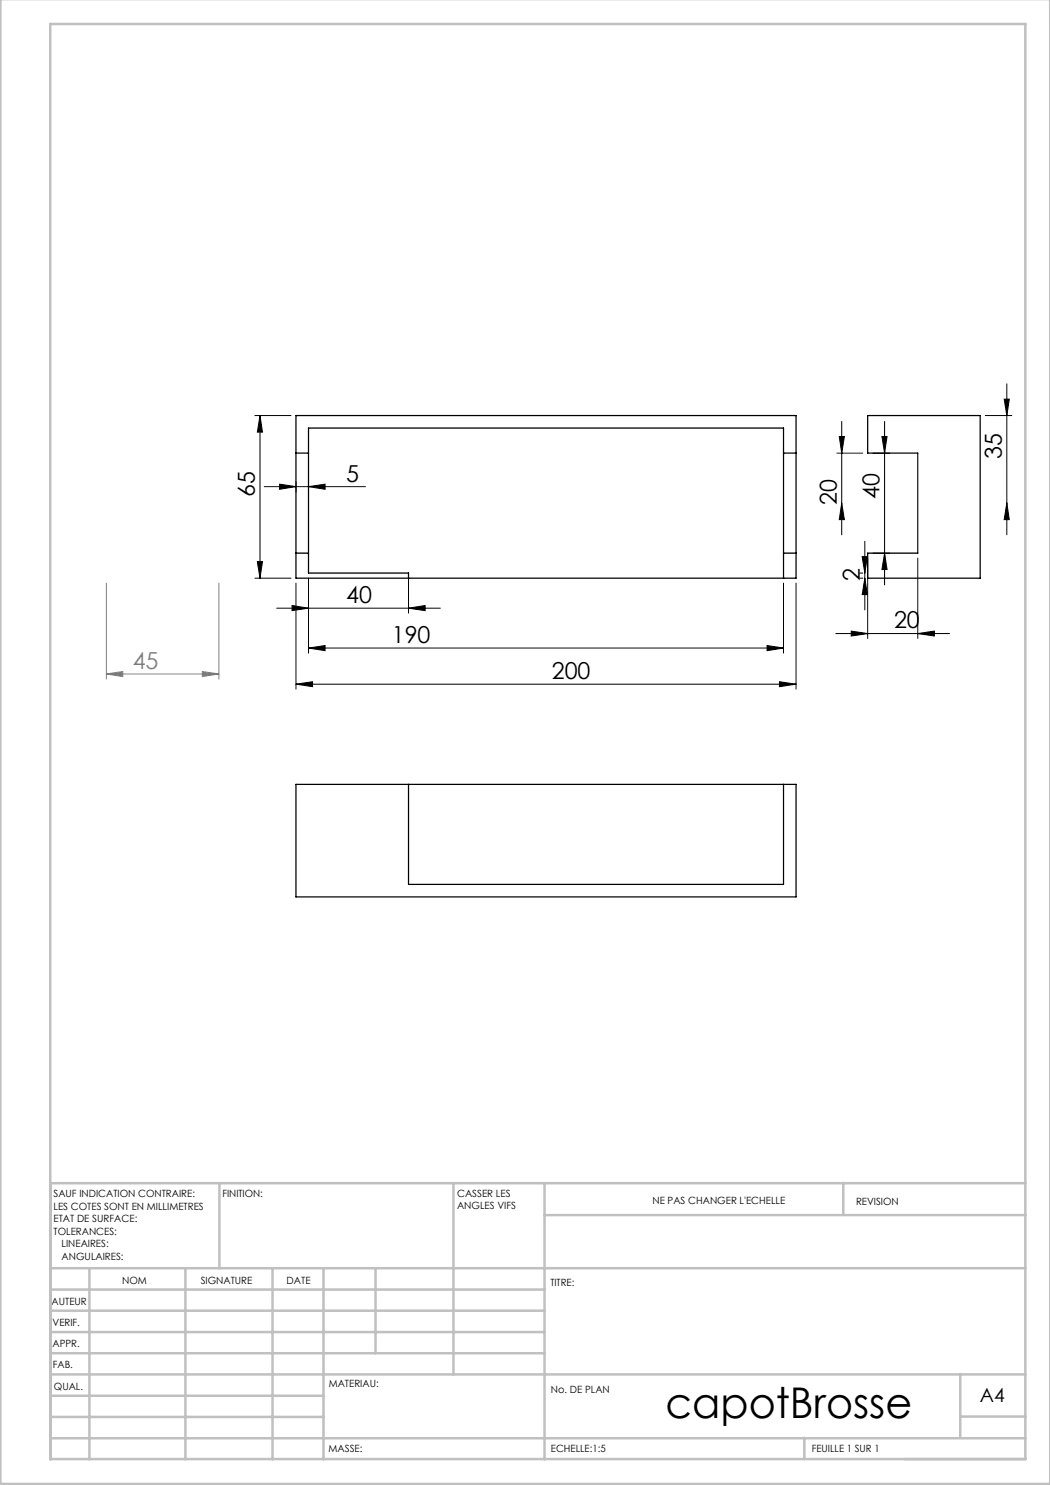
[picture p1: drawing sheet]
<svg xmlns="http://www.w3.org/2000/svg" width="210mm" height="297mm" viewBox="0 0 210 297" stroke-linecap="round" stroke-linejoin="round" font-family="sans-serif">
<g fill="none" stroke="#000" stroke-width=".2">
<path d="M200.8 79.8h1.1l-.5 3.3zM201.4 76.8v30.2M51 83.1h7.2M52 83.1l.5 3.3h-1zM52 83.1v32.5M52.8 97.3h20.3M55.9 96.8l3.3 .5-3.3 .6zM59.2 96.3v2.1M61.7 97.3l3.3-.5v1.1zM61.7 96.3v2.1M167.4 90.6h5.1M167.9 87.3h1l-.6 3.3z"/>
<path d="M168.3 84.3v22.7M174.6 90.6h3.3M176.4 87.3h1l-.5 3.3zM176.9 84.3v32.7M197.1 83.1h5.3M51 115.6h7.2M51.5 112.3h1l-.5 3.3zM59.2 116.6v21.2M61.7 115.6v15M81.7 115.6v7M156.7 116.6v14M159.2 116.6v21.2"/>
<path d="M168.3 100.6l.6 3.3h-1zM172 115.6h.5M172 114.6h.5M172.4 111.3h1.1l-.5 3.3zM173 115.6l.5 3.3h-1.1zM173 108.3v13.7M173.5 111.6v16.1M174.6 110.6h3.3M176.9 110.6l.5 3.3h-1zM183.6 111.6v16.1M201.4 100.6l.5 3.3h-1.1zM55.4 121.6h32.7"/>
<path d="M58.4 121.1l3.3 .5-3.3 .5zM59.2 136.8l3.3-.5v1zM59.2 136.8h100M61.7 129.6l3.3-.5v1zM61.7 129.6h95M81.7 121.6l3.3-.5v1zM153.4 129.1l3.3 .5-3.3 .5zM155.9 136.3l3.3 .5-3.3 .5zM167.2 126.7h22.7M170.3 126.2l3.2 .5-3.2 .5zM183.6 126.7l3.3-.5v1z"/>
</g>
<path d="M21.3 116.6v19.2M43.8 116.6v19.2M21.3 134.8l3.3-.5v1zM21.3 134.8h22.5M40.5 134.3l3.3 .5-3.3 .5z" fill="none" stroke="#808080" stroke-width=".2"/>
<g fill="none" stroke="#c0c0c0" stroke-width=".5">
<path d="M.1 -.1v296.9h209.9v-296.9M10.1 4.8h195v287h-195zM43.9 236.6v17M90.7 236.6v38.3M108.9 236.6v55.3M168.7 236.6v6.3M205.1 236.6h-195v55.3M10.1 253.6h195M10.1 257.9h98.8M17.9 253.6v38.3M37.1 253.6v38.3M54.5 253.6v38.3"/>
<path d="M64.7 253.6v38.3M75.1 253.6v17M108.9 243h96.2M10.1 270.6h98.8M10.1 266.4h98.8M10.1 262.1h98.8M10.1 279.1h54.6M10.1 274.9h195M192.1 274.8v12.7M10.1 287.7h195M10.1 283.4h54.6M160.9 287.5v4.3"/>
<path d="M192.1 283.3h13"/>
</g>
<g fill="#000">
<path d="M176.4 87.3h1l-.5 3.3zM176.9 110.6l.5 3.3h-1zM167.9 87.3h1l-.6 3.3zM168.3 100.6l.6 3.3h-1z"/>
<path d="M51.5 112.3h1l-.5 3.3zM52 83.1l.5 3.3h-1zM201.4 100.6l.5 3.3h-1.1zM200.8 79.8h1.1l-.5 3.3zM173 115.6l.5 3.3h-1.1zM172.4 111.3h1.1l-.5 3.3z"/>
<path d="M59.2 136.8l3.3-.5v1zM155.9 136.3l3.3 .5-3.3 .5zM61.7 129.6l3.3-.5v1zM153.4 129.1l3.3 .5-3.3 .5zM55.9 96.8l3.3 .5-3.3 .6zM61.7 97.3l3.3-.5v1.1zM58.4 121.1l3.3 .5-3.3 .5zM81.7 121.6l3.3-.5v1zM170.3 126.2l3.2 .5-3.2 .5zM183.6 126.7l3.3-.5v1z"/>
</g>
<path d="M40.5 134.3l3.3 .5-3.3 .5zM21.3 134.8l3.3-.5v1z" fill="#808080"/>
<path d="M59.2 83.1h100v32.5h-100zM59.2 90.6h2.5M156.7 90.6h2.5M173.5 83.1h22.5v32.5h-22.5v-5h10.1v-20h-10.1zM59.2 110.6h2.5M81.7 115.6v-1h-20v-29h95v30M156.7 110.6h2.5M59.2 156.9h100v22.5h-100zM81.7 156.9v20h75v-20" fill="none" stroke="#000" stroke-width=".25"/>
<text font-size="8.5" x="133.1" y="283.5">capotBrosse</text>
<g font-size="4.7">
<text x="200.4" y="91.8" transform="rotate(-90 200.4 91.8)">35</text>
<text x="51" y="99.4" transform="rotate(-90 51 99.4)">65</text>
<text x="69.2" y="96.3">5</text>
<text x="167.4" y="101.1" transform="rotate(-90 167.4 101.1)">20</text>
<text x="175.9" y="99.7" transform="rotate(-90 175.9 99.7)">40</text>
<text x="172" y="116.2" transform="rotate(-90 172 116.2)">2</text>
<text x="69.3" y="120.6">40</text>
<text x="178.8" y="125.7">20</text>
<text x="78.4" y="128.6">190</text>
<text x="110.4" y="135.8">200</text>
</g>
<text font-size="4.7" fill="#808080" x="26.5" y="133.8">45</text>
<text font-size="3.9" x="196" y="280.4">A4</text>
<g font-size="2">
<text x="10.7" y="239.5">SAUF INDICATION CONTRAIRE:</text>
<text x="44.5" y="239.5">FINITION:</text>
<text x="91.4" y="239.4">CASSER LES</text>
<text x="10.7" y="242">LES COTES SONT EN MILLIMETRES</text>
<text x="10.7" y="244.5">ETAT DE SURFACE:</text>
<text x="91.4" y="241.9">ANGLES VIFS</text>
<text x="130.5" y="240.8">NE PAS CHANGER L'ECHELLE</text>
<text x="171.2" y="241">REVISION</text>
<text x="10.7" y="247">TOLERANCES:</text>
<text x="12.3" y="249.5">LINEAIRES:</text>
<text x="12.3" y="252">ANGULAIRES:</text>
<text x="24.4" y="256.9">NOM</text>
<text x="40.1" y="256.8">SIGNATURE</text>
<text x="57.3" y="256.8">DATE</text>
<text x="110.1" y="257.1">TITRE:</text>
<text x="10.3" y="260.9">AUTEUR</text>
<text x="10.5" y="269.3">APPR.</text>
<text x="10.5" y="265.2">VERIF.</text>
<text x="10.6" y="273.6">FAB.</text>
<text x="10.8" y="278">QUAL.</text>
<text x="65.8" y="277.4">MATERIAU:</text>
<text x="110.2" y="278.5">No. DE PLAN</text>
<text x="65.7" y="290.4">MASSE:</text>
<text x="110.2" y="290.5">ECHELLE:1:5</text>
<text x="162.4" y="290.4">FEUILLE 1 SUR 1</text>
</g>
</svg>
